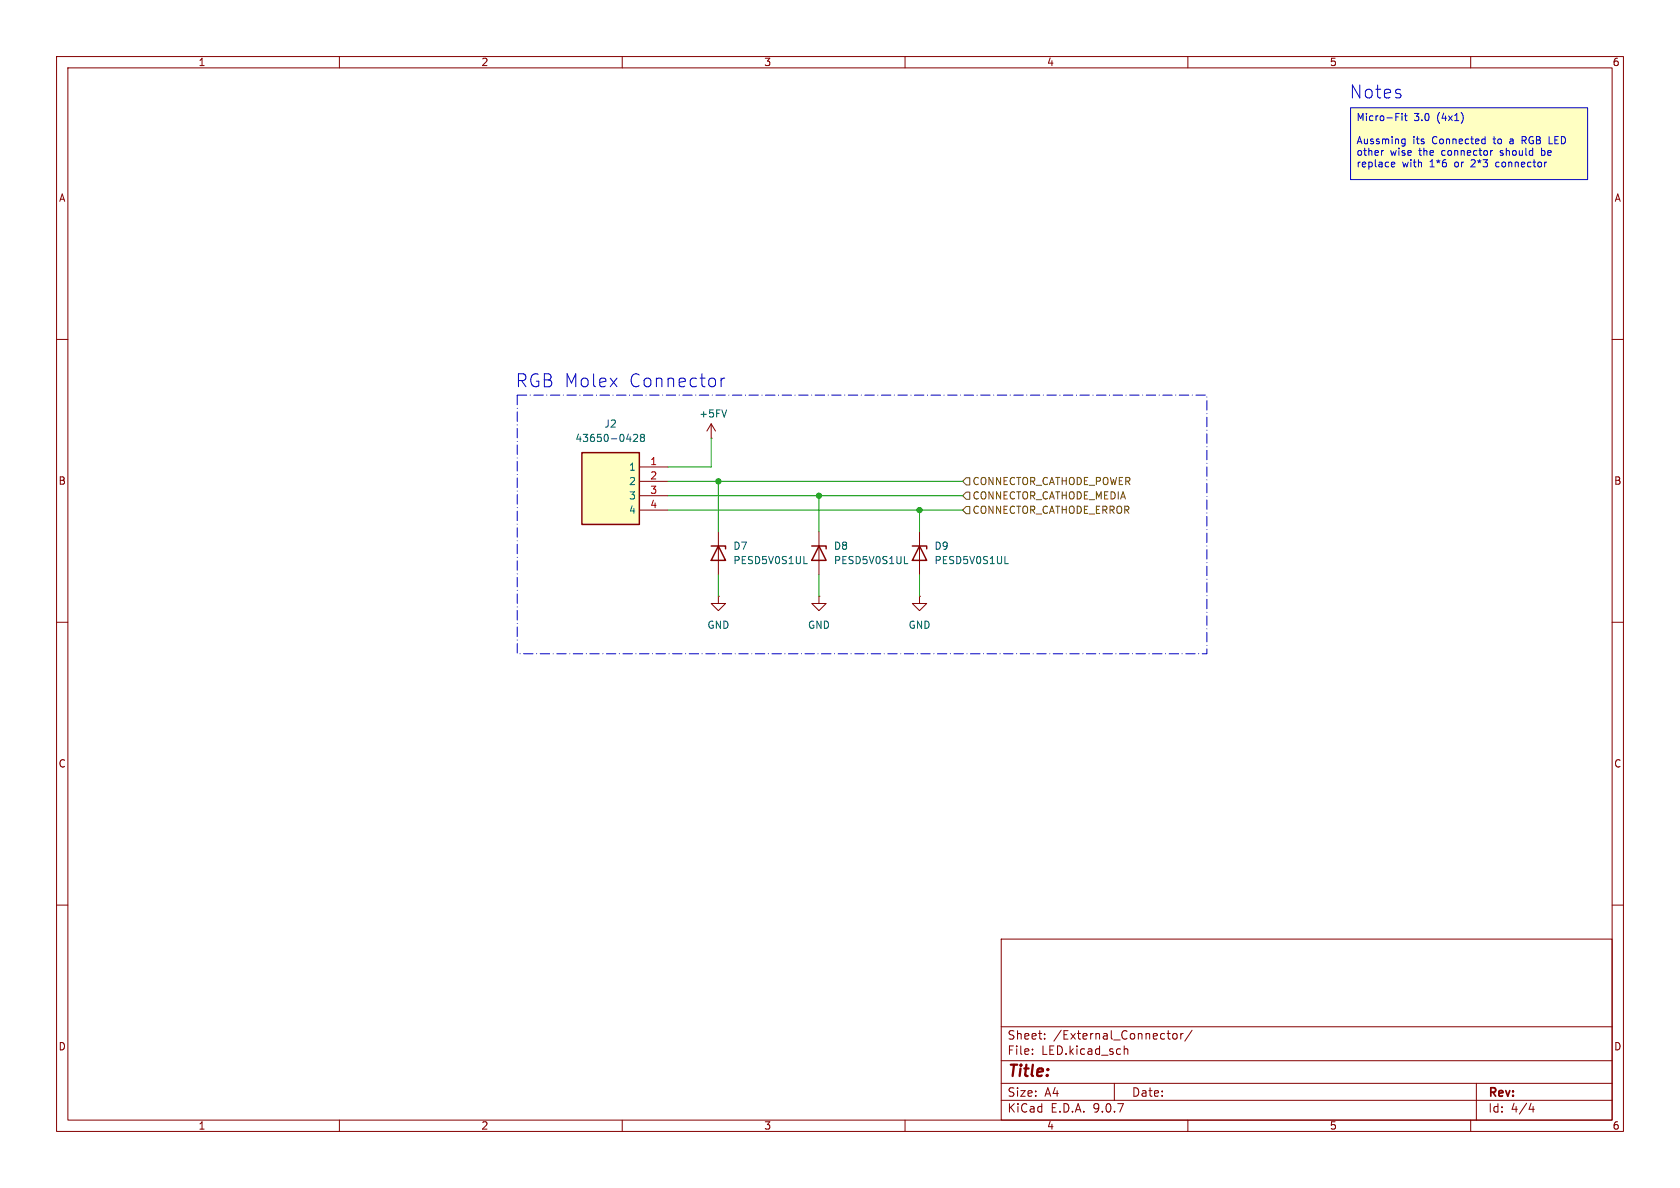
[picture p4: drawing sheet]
<svg xmlns="http://www.w3.org/2000/svg" width="297mm" height="210mm" viewBox="0 0 297 210" stroke-linecap="round" stroke-linejoin="round" font-family="sans-serif">
<g fill="none" stroke="#840000" stroke-width=".18">
<path d="M10 10h277v190h-277zM12 12h273v186h-273zM60 10v2M110 10v2M160 10v2M210 10v2M260 10v2M10 60h2M285 60h2M10 110h2M285 110h2M10 160h2"/>
<path d="M177 166h108v32h-108zM285 160h2M60 198v2M110 198v2M160 198v2M177 194.5h108M177 191.5h108M177 187.5h108M177 181.5h108M182.5 186.3v.1M182.5 185.5v.1M184.7 183.6v.1"/>
<path d="M184.7 182.8v.1M197 191.5v3M198.7 184.9v1.5M198.7 185.5l.3-.1 .3 .1 .1 .9M206.3 182.7h.6M206.6 183.6l.3 .1M207.5 182.8l.3-.1 .3 .3v.4l-.3 .3-.3-.1-.2-.2v-.4zM208.7 182.7v1M209.2 182.7l-.3 .1-.2 .2M210 198v2M210.7 182.1l-1.2 2M260 198v2"/>
<path d="M261 191.5v6.5M270.7 195l-.4 1.1h.9M271 195.6v1"/>
</g>
<path d="M238.8 19.1h41.9v12.7h-41.9z" fill="#ffffc2"/>
<path d="M125.7 96.5h2.6v.5M127 96.5l1.3 2.6h-2.6zM143.5 96.5h2.5v.5M144.8 96.5l1.2 2.6h-2.5z" fill="none" stroke="#840000" stroke-width=".25"/>
<path d="M127 94v7.6M144.8 94v7.6M144.8 105.4v1.3h1.2l-1.2 1.3-1.3-1.3h1.3M144.8 105.4h.1M162.6 105.4v1.3h1.2l-1.2 1.3-1.3-1.3h1.3M162.6 105.4h.1" fill="none" stroke="#840000" stroke-width=".18"/>
<path d="M142.1 99.6h.6M159.9 99.6h.6" fill="none" stroke="#006464" stroke-width=".18"/>
<path d="M102.9 80h10.1v12.7h-10.1z" fill="#ffffc2"/>
<path d="M102.9 80h10.1v12.7h-10.1zM161.3 96.5h2.5v.5M162.6 96.5l1.2 2.6h-2.5z" fill="none" stroke="#840000" stroke-width=".25"/>
<path d="M125.7 77.5h.1M125.7 74.9l-.7 1.3M125.7 74.9l.8 1.3M125.7 74.9v2.6M113 90.2h5.1M113 87.6h5.1M113 85.1h5.1M113 82.6h5.1M162.6 94v7.6M127 105.4v1.3h1.3l-1.3 1.3-1.3-1.3h1.3M127 105.4h.1" fill="none" stroke="#840000" stroke-width=".18"/>
<path d="M112 76.9l.5-.1 .2 .3-.8 .9h.8M113.5 77.3l-.3-.2 .3-.3h.2l.2 .2-.2 .3M113.5 77.3l-.3 .3 .1 .3 .2 .1h.3l.1-.2v-.2l-.2-.3M113.5 77.3h.2M128.5 72.5l-.5 1.2M177.7 99.6h.6" fill="none" stroke="#006464" stroke-width=".18"/>
<path d="M170.8 87h.6v1.3h-.6l-.6-.7zM170.8 84.5h.6v1.2h-.6l-.6-.6zM170.8 89.5h.6v1.3h-.6l-.6-.6z" fill="none" stroke="#725600" stroke-width=".18"/>
<path d="M125.7 77.5v5.1h-7.6M118.1 85.1h52.1M118.1 90.2h52.1M118.1 87.6h52.1M127 85.1v8.9M144.8 87.6v6.4M162.6 90.2v3.8M127 101.6v3.8M144.8 101.6v3.8M162.6 101.6v3.8" fill="none" stroke="#009600" stroke-width=".18"/>
<g fill="none" stroke="#0000c2" stroke-width=".18">
<path d="M238.8 19.1h41.9v12.7h-41.9zM246 29.4h.5M246 28.7h.4l.2 .3-.6 .1M246.8 20.7h.4M246.8 20.1h.6M247.9 20.1v.1M247.9 20.5v.8M247.9 25.4h.5M247.9 24.6h.5M248.3 20.5h.5M248.4 24.6v1l-.1 .2h-.3M248.5 20.1v1l.3 .2"/>
<path d="M258.6 20.4v.9M262.2 24.6h.4M262.6 25.4h-.4M262.6 24.1v1.3M263.9 26.6l-.4 .3M264.7 28.7l-.3 .2v.4l.3 .2M269.1 24.8h.5M269.6 24.1h-.5v1.3M272.5 26.2v1.3M272.5 27.4l.2 .1M272.7 26.6l-.2 .1M127.5 66.8v1.6"/>
<path d="M128.1 66.8a.58 .58 0 0 0-.6 .5"/>
</g>
<path d="M91.4 69.9h122v45.7h-122z" fill="none" stroke="#0000c2" stroke-width=".18" stroke-dasharray="1.7 .6 0 .6"/>
<g fill="#009600" stroke="#009600" stroke-width=".18">
<circle cx="127" cy="85.1" r=".46"/>
<circle cx="144.8" cy="87.6" r=".46"/>
<circle cx="162.6" cy="90.2" r=".46"/>
</g>
<g font-size="3.2" fill="#0000c2">
<text x="238.5" y="17.6">Notes</text>
<text x="91.1" y="68.7">RGB Molex</text>
<text x="111.1" y="68.7">Connector</text>
</g>
<text font-size="2.8" fill="#840000" x="178" y="190.9">Title:</text>
<g font-size="2.1" fill="#840000">
<text x="178" y="184">Sheet:</text>
<text x="186.2" y="184">/External_Connector/</text>
<text x="178" y="186.7">File:</text>
<text x="184.1" y="186.7">LED.kicad_sch</text>
<text x="178" y="196.9">KiCad</text>
<text x="178" y="194.1">Size:</text>
<text x="184.7" y="194.1">A4</text>
<text x="185.7" y="196.9">E.D.A.</text>
<text x="193.3" y="196.9">9.0.7</text>
<text x="200" y="194.1">Date:</text>
<text x="263" y="194.3">Rev:</text>
<text x="263" y="196.9">Id:</text>
<text x="267.1" y="196.9">4/4</text>
</g>
<g font-size="1.8" fill="#840000">
<text x="35" y="11.9">1</text>
<text x="85" y="11.9">2</text>
<text x="135" y="11.9">3</text>
<text x="185" y="11.9">4</text>
<text x="235" y="11.9">5</text>
<text x="285" y="11.9">6</text>
<text x="10.3" y="35.9">A</text>
<text x="285.3" y="35.9">A</text>
<text x="10.3" y="85.9">B</text>
<text x="285.3" y="85.9">B</text>
<text x="10.3" y="135.9">C</text>
<text x="285.3" y="135.9">C</text>
<text x="10.3" y="185.9">D</text>
<text x="285.3" y="185.9">D</text>
<text x="35" y="199.9">1</text>
<text x="85" y="199.9">2</text>
<text x="135" y="199.9">3</text>
<text x="185" y="199.9">4</text>
<text x="235" y="199.9">5</text>
<text x="285" y="199.9">6</text>
</g>
<g font-size="1.8" fill="#0000c2">
<text x="239.7" y="21.7">Micro-Fit</text>
<text x="250" y="21.7">3.0</text>
<text x="254.1" y="21.7">(4x1)</text>
<text x="239.7" y="25.8">Aussming</text>
<text x="239.7" y="27.9">other</text>
<text x="239.7" y="29.9">replace</text>
<text x="245.8" y="27.9">wise</text>
<text x="247.9" y="29.9">with</text>
<text x="249.8" y="25.8">its</text>
<text x="251" y="27.9">the</text>
<text x="252.9" y="29.9">1*6</text>
<text x="253.3" y="25.8">Connected</text>
<text x="255.1" y="27.9">connector</text>
<text x="257.4" y="29.9">or</text>
<text x="260.5" y="29.9">2*3</text>
<text x="264.3" y="25.8">to</text>
<text x="265.1" y="29.9">connector</text>
<text x="265.7" y="27.9">should</text>
<text x="267.4" y="25.8">a</text>
<text x="269.7" y="25.8">RGB LED</text>
<text x="273.1" y="27.9">be</text>
</g>
<g font-size="1.8" fill="#006464">
<text x="106.8" y="75.8">J2</text>
<text x="123.5" y="74">+5FV</text>
<text x="101.6" y="78.3">43650-0428</text>
<text x="111.1" y="83.4">1</text>
<text x="111.1" y="88.5">3</text>
<text x="111.1" y="86">2</text>
<text x="111.1" y="91">4</text>
<text x="129.5" y="97.4">D7</text>
<text x="129.5" y="99.9">PESD5V0S1UL</text>
<text x="147.3" y="97.4">D8</text>
<text x="147.3" y="99.9">PESD5V0S1UL</text>
<text x="165.1" y="97.4">D9</text>
<text x="165.1" y="99.9">PESD5V0S1UL</text>
<text x="125" y="111.4">GND</text>
<text x="142.7" y="111.4">GND</text>
<text x="160.5" y="111.4">GND</text>
</g>
<g font-size="1.8" fill="#a90000">
<text x="114.9" y="82.3">1</text>
<text x="114.9" y="89.9">4</text>
<text x="114.9" y="87.4">3</text>
<text x="114.9" y="84.8">2</text>
</g>
<g font-size="1.8" fill="#725600">
<text x="171.8" y="88.5">CONNECTOR_CATHODE_MEDIA</text>
<text x="171.8" y="86">CONNECTOR_CATHODE_POWER</text>
<text x="171.8" y="91">CONNECTOR_CATHODE_ERROR</text>
</g>
</svg>
